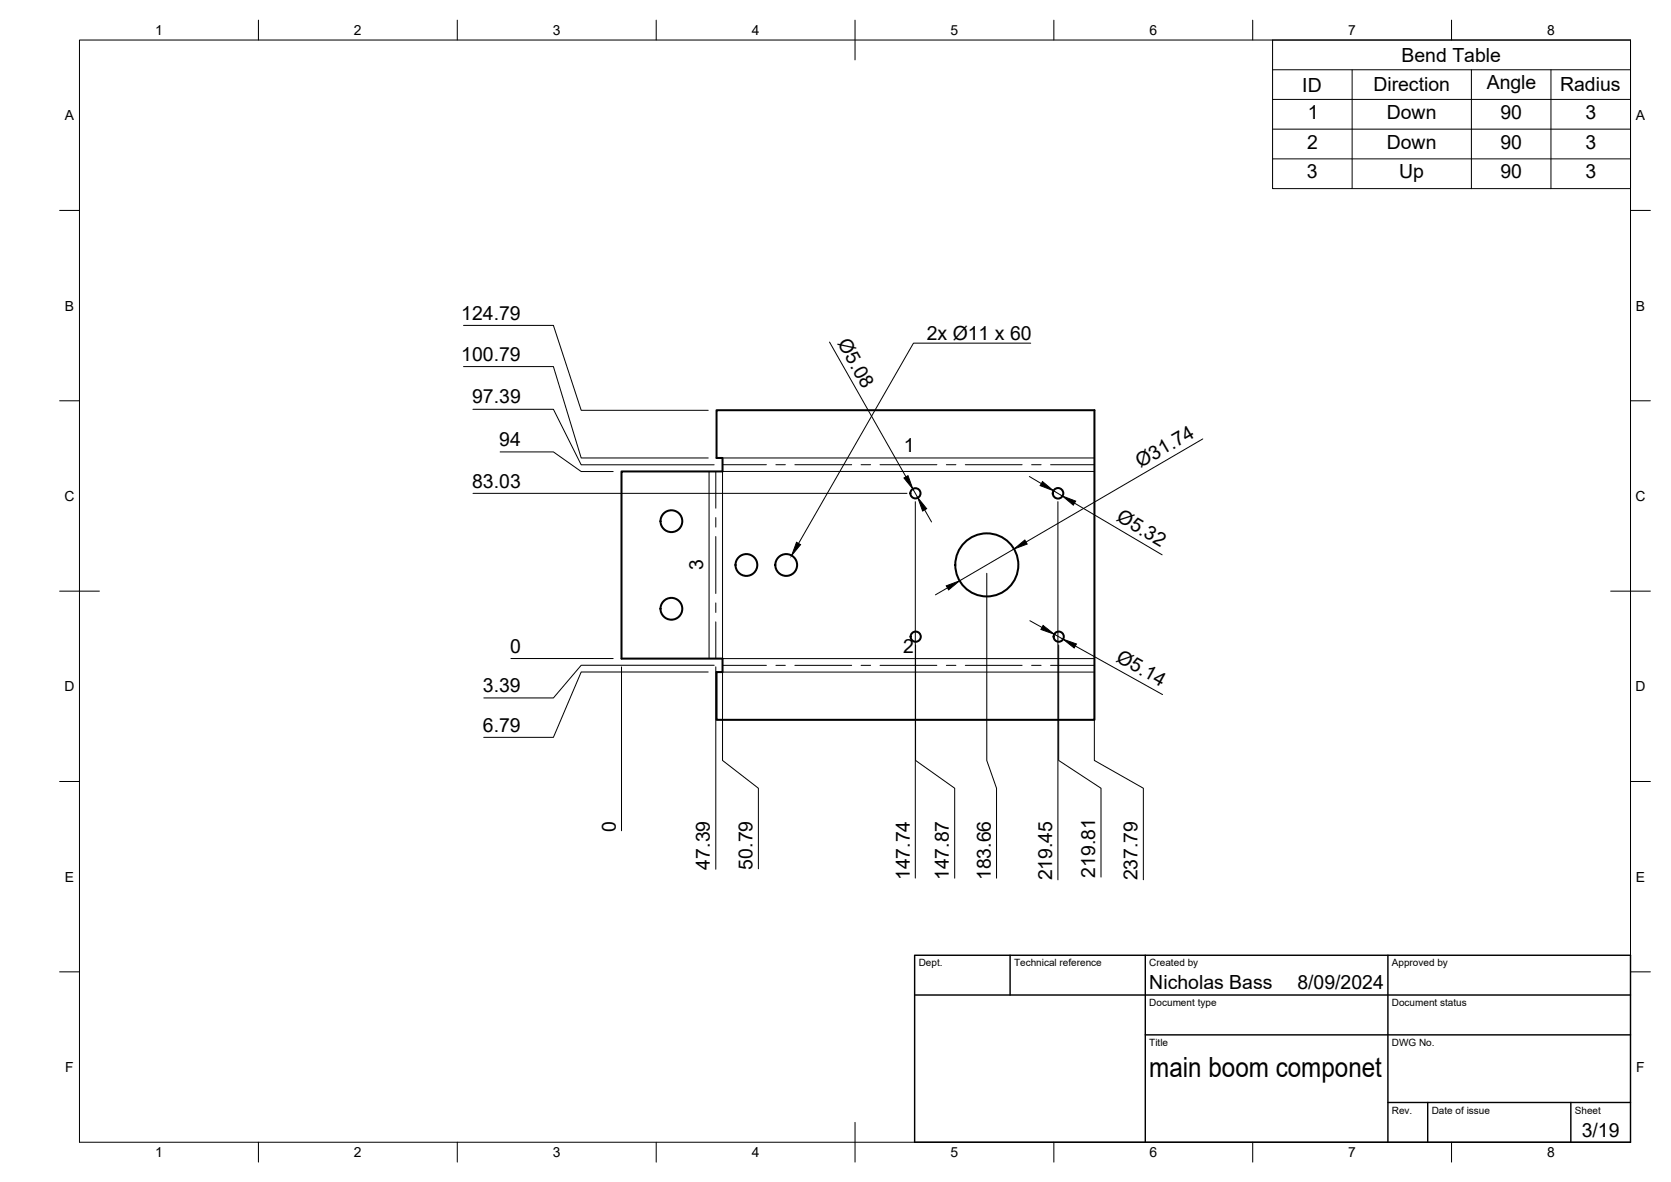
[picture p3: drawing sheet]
<svg xmlns="http://www.w3.org/2000/svg" width="420mm" height="297mm" viewBox="0 0 420 297" stroke-linecap="round" stroke-linejoin="round" font-family="sans-serif">
<!-- layer: Visible -->
<g fill="none" stroke="#000" stroke-width=".51">
<path d="M156.3 118.5h25.4v-3.4h-1.5v-12h95v77.8h-95v-12h1.5v-3.4h-25.4z"/>
<circle cx="168.8" cy="131" r="2.74"/>
<circle cx="230.2" cy="124" r="1.28"/>
<circle cx="266" cy="124" r="1.32"/>
<circle cx="168.8" cy="153" r="2.74"/>
<circle cx="187.7" cy="142" r="2.74"/>
<circle cx="197.7" cy="142" r="2.74"/>
<circle cx="230.2" cy="160" r="1.28"/>
<circle cx="248.1" cy="142" r="7.9"/>
<circle cx="266.2" cy="160" r="1.28"/>
</g>
<!-- layer: Bend Center -->
<g fill="none" stroke="#000" stroke-width=".25">
<path d="M180 118.5v9.2M181.7 116.8h11M195.1 116.8h2.4M199.9 116.8h14.2M216.5 116.8h2.4M221.3 116.8h14.3M238 116.8h2.3M242.7 116.8h14.3M259.4 116.8h2.4M264.2 116.8h11M180 130.1v2.4M180 134.8v14.3"/>
<path d="M180 151.5v2.4M180 156.3v9.2M181.7 167.2h11M195.1 167.2h2.4M199.9 167.2h14.2M216.5 167.2h2.4M221.3 167.2h14.3M238 167.2h2.3M242.7 167.2h14.3M259.4 167.2h2.4M264.2 167.2h11"/>
</g>
<!-- layer: Visible Narrow -->
<path d="M178.3 118.5v47M181.7 115.1h93.5M275.2 118.5h-93.5v47h93.5M181.7 168.9h93.5" fill="none" stroke="#000" stroke-width=".25"/>
<!-- layer: BORDER -->
<g fill="none" stroke="#000" stroke-width=".25">
<path d="M20 10.1h390v276.9h-390zM65 5.1v5M115 5.1v5M165 5.1v5M215 5.1v10M265 5.1v5M315 5.1v5M365 5.1v5M15 52.9h5M410 52.9h5M15 100.7h5M410 100.7h5"/>
<path d="M15 148.6h10M405 148.6h10M15 196.4h5M410 196.4h5M15 244.2h5M410 244.2h5M65 287v5M115 287v5M165 287v5M215 282.1v9.9M265 287v5M315 287v5"/>
<path d="M365 287v5"/>
</g>
<!-- layer: TITLEBLOCK -->
<path d="M230 240.1h180v46.9h-180zM230 250h180M254 240.1v9.9M288 240.1v46.9M349 240.1v46.9M288 260.1h122M349 277.1h61M359 277.1v9.9M395 277.1v9.9" fill="none" stroke="#000" stroke-width=".36"/>
<!-- layer: Bend Tables -->
<path d="M320 10.1h90v37.3h-90zM320 17.5h90M340 17.5v29.9M370 17.5v29.9M390 17.5v29.9M320 25h90M320 32.5h90M320 39.9h90" fill="none" stroke="#000" stroke-width=".25"/>
<!-- layer: Hole Notes -->
<path d="M200.3 136.3l1 .6-2.2 2.7z" fill="#000" stroke="#000" stroke-width=".25"/>
<path d="M259.2 86.2h-29.5l-28.9 50.4" fill="none" stroke="#000" stroke-width=".25"/>
<!-- layer: FD_Dimensions -->
<g fill="none" stroke="#000" stroke-width=".25">
<path d="M116.5 92.1h22.6l7 23h32M116.5 81.8h22.6l7 21.3h32M208.6 86l19.2 33.8M118.9 102.9h20.2l7 13.9h33.5M125.8 113.6h13.3l7 4.9h8.1M258.8 119.7l3 1.8M302.4 110.3l-44.4 25.9M118.9 124h109.1M229.5 122.9l1.3 2.2M230.1 126.1v94.6M232.5 128.1l1.7 3.1M255 138l-13.7 8"/>
<path d="M264.9 123.3l2.2 1.4M266 126.1v95M270.2 126.4l22 13M238.2 147.7l-3 1.8M248.1 144.1v47l2.5 7v22.6M259 156l3 1.7M265.1 159.4l2.2 1.2M128.5 165.5h25.7M156.3 167.6v41.2M178.1 168.9h-32l-7 16.4h-17.5M179.6 167.2h-33.5l-7 8.2h-17.5M180 167.6v50.8"/>
<path d="M181.7 167.6v23.5l9 7v20.2M230.2 162.1v29l9.9 7v22.6M266.2 162.1v29l10.6 7v22.3M270.4 162.3l21.9 12.2M275.2 169.3v21.8l12.3 7v23"/>
</g>
<path d="M227.3 120.1l1-.6 1.2 3.4zM230.8 125.1l2.2 2.7-1 .6zM255 138l2.7-2.3 .6 1zM262.1 121l2.8 2.3-3.4-1.3zM267.1 124.7l3.4 1.2-.6 1zM237.9 147.2l3.4-1.2-2.8 2.2zM262.3 157.2l2.8 2.2-3.4-1.2zM267.3 160.6l3.4 1.2-.6 1z" fill="#000" stroke="#000" stroke-width=".25"/>
<text font-size="7" x="289" y="270.6">main boom componet</text>
<g font-size="4.9">
<text x="352.4" y="15.5">Bend Table</text>
<text x="327.4" y="23">ID</text>
<text x="345.3" y="23">Direction</text>
<text x="373.8" y="22.5">Angle</text>
<text x="392.3" y="23">Radius</text>
<text x="328.8" y="29.9">1</text>
<text x="348.7" y="29.9">Down</text>
<text x="377.3" y="29.9">90</text>
<text x="398.6" y="29.9">3</text>
<text x="328.7" y="37.4">2</text>
<text x="348.7" y="37.4">Down</text>
<text x="377.3" y="37.4">90</text>
<text x="398.6" y="37.4">3</text>
<text x="328.6" y="44.8">3</text>
<text x="351.8" y="44.8">Up</text>
<text x="377.3" y="44.8">90</text>
<text x="398.6" y="44.8">3</text>
<text x="116" y="80.3">124.79</text>
<text x="210.5" y="86.3" transform="rotate(60 210.5 86.3)">Ø5.08</text>
<text x="233" y="85.5">2x Ø11 x 60</text>
<text x="116" y="90.7">100.79</text>
<text x="118.7" y="101.4">97.39</text>
<text x="125.5" y="112.1">94</text>
<text x="227.2" y="113.7">1</text>
<text x="286.8" y="117.7" transform="rotate(-30 286.8 117.7)">Ø31.74</text>
<text x="118.7" y="122.5">83.03</text>
<text x="280.5" y="130.8" transform="rotate(31 280.5 130.8)">Ø5.32</text>
<text x="176.8" y="143.3" transform="rotate(-90 176.8 143.3)">3</text>
<text x="128.2" y="164">0</text>
<text x="227.1" y="164.1">2</text>
<text x="280.4" y="166.1" transform="rotate(29 280.4 166.1)">Ø5.14</text>
<text x="121.4" y="173.9">3.39</text>
<text x="121.4" y="183.8">6.79</text>
<text x="154.8" y="209" transform="rotate(-90 154.8 209)">0</text>
<text x="178.5" y="218.5" transform="rotate(-90 178.5 218.5)">47.39</text>
<text x="189.2" y="218.5" transform="rotate(-90 189.2 218.5)">50.79</text>
<text x="228.7" y="221.2" transform="rotate(-90 228.7 221.2)">147.74</text>
<text x="238.6" y="221.2" transform="rotate(-90 238.6 221.2)">147.87</text>
<text x="249.1" y="221.2" transform="rotate(-90 249.1 221.2)">183.66</text>
<text x="264.5" y="221.3" transform="rotate(-90 264.5 221.3)">219.45</text>
<text x="275.4" y="220.5" transform="rotate(-90 275.4 220.5)">219.81</text>
<text x="286" y="221.2" transform="rotate(-90 286 221.2)">237.79</text>
<text x="289" y="248.5">Nicholas Bass</text>
<text x="326.2" y="248.5">8/09/2024</text>
<text x="397.7" y="285.7">3/19</text>
</g>
<g font-size="3.5">
<text x="39" y="8.8">1</text>
<text x="89" y="8.8">2</text>
<text x="139" y="8.8">3</text>
<text x="189" y="8.8">4</text>
<text x="239" y="8.8">5</text>
<text x="289" y="8.8">6</text>
<text x="339" y="8.8">7</text>
<text x="389" y="8.8">8</text>
<text x="16.3" y="30.2">A</text>
<text x="411.3" y="30.2">A</text>
<text x="16.3" y="78">B</text>
<text x="411.3" y="78">B</text>
<text x="16.2" y="125.9">C</text>
<text x="411.2" y="125.9">C</text>
<text x="16.2" y="173.7">D</text>
<text x="411.2" y="173.7">D</text>
<text x="16.3" y="221.6">E</text>
<text x="411.3" y="221.6">E</text>
<text x="16.4" y="269.4">F</text>
<text x="411.4" y="269.4">F</text>
<text x="39" y="290.8">1</text>
<text x="89" y="290.8">2</text>
<text x="139" y="290.8">3</text>
<text x="189" y="290.8">4</text>
<text x="239" y="290.8">5</text>
<text x="289" y="290.8">6</text>
<text x="339" y="290.8">7</text>
<text x="389" y="290.8">8</text>
</g>
<g font-size="2.5">
<text x="231" y="242.9">Dept.</text>
<text x="255" y="242.9">Technical reference</text>
<text x="289" y="242.9">Created by</text>
<text x="350" y="242.9">Approved by</text>
<text x="289" y="252.8">Document type</text>
<text x="350" y="252.8">Document status</text>
<text x="289" y="262.9">Title</text>
<text x="350" y="262.9">DWG No.</text>
<text x="350" y="279.9">Rev.</text>
<text x="360" y="279.9">Date of issue</text>
<text x="396" y="279.9">Sheet</text>
</g>
</svg>
